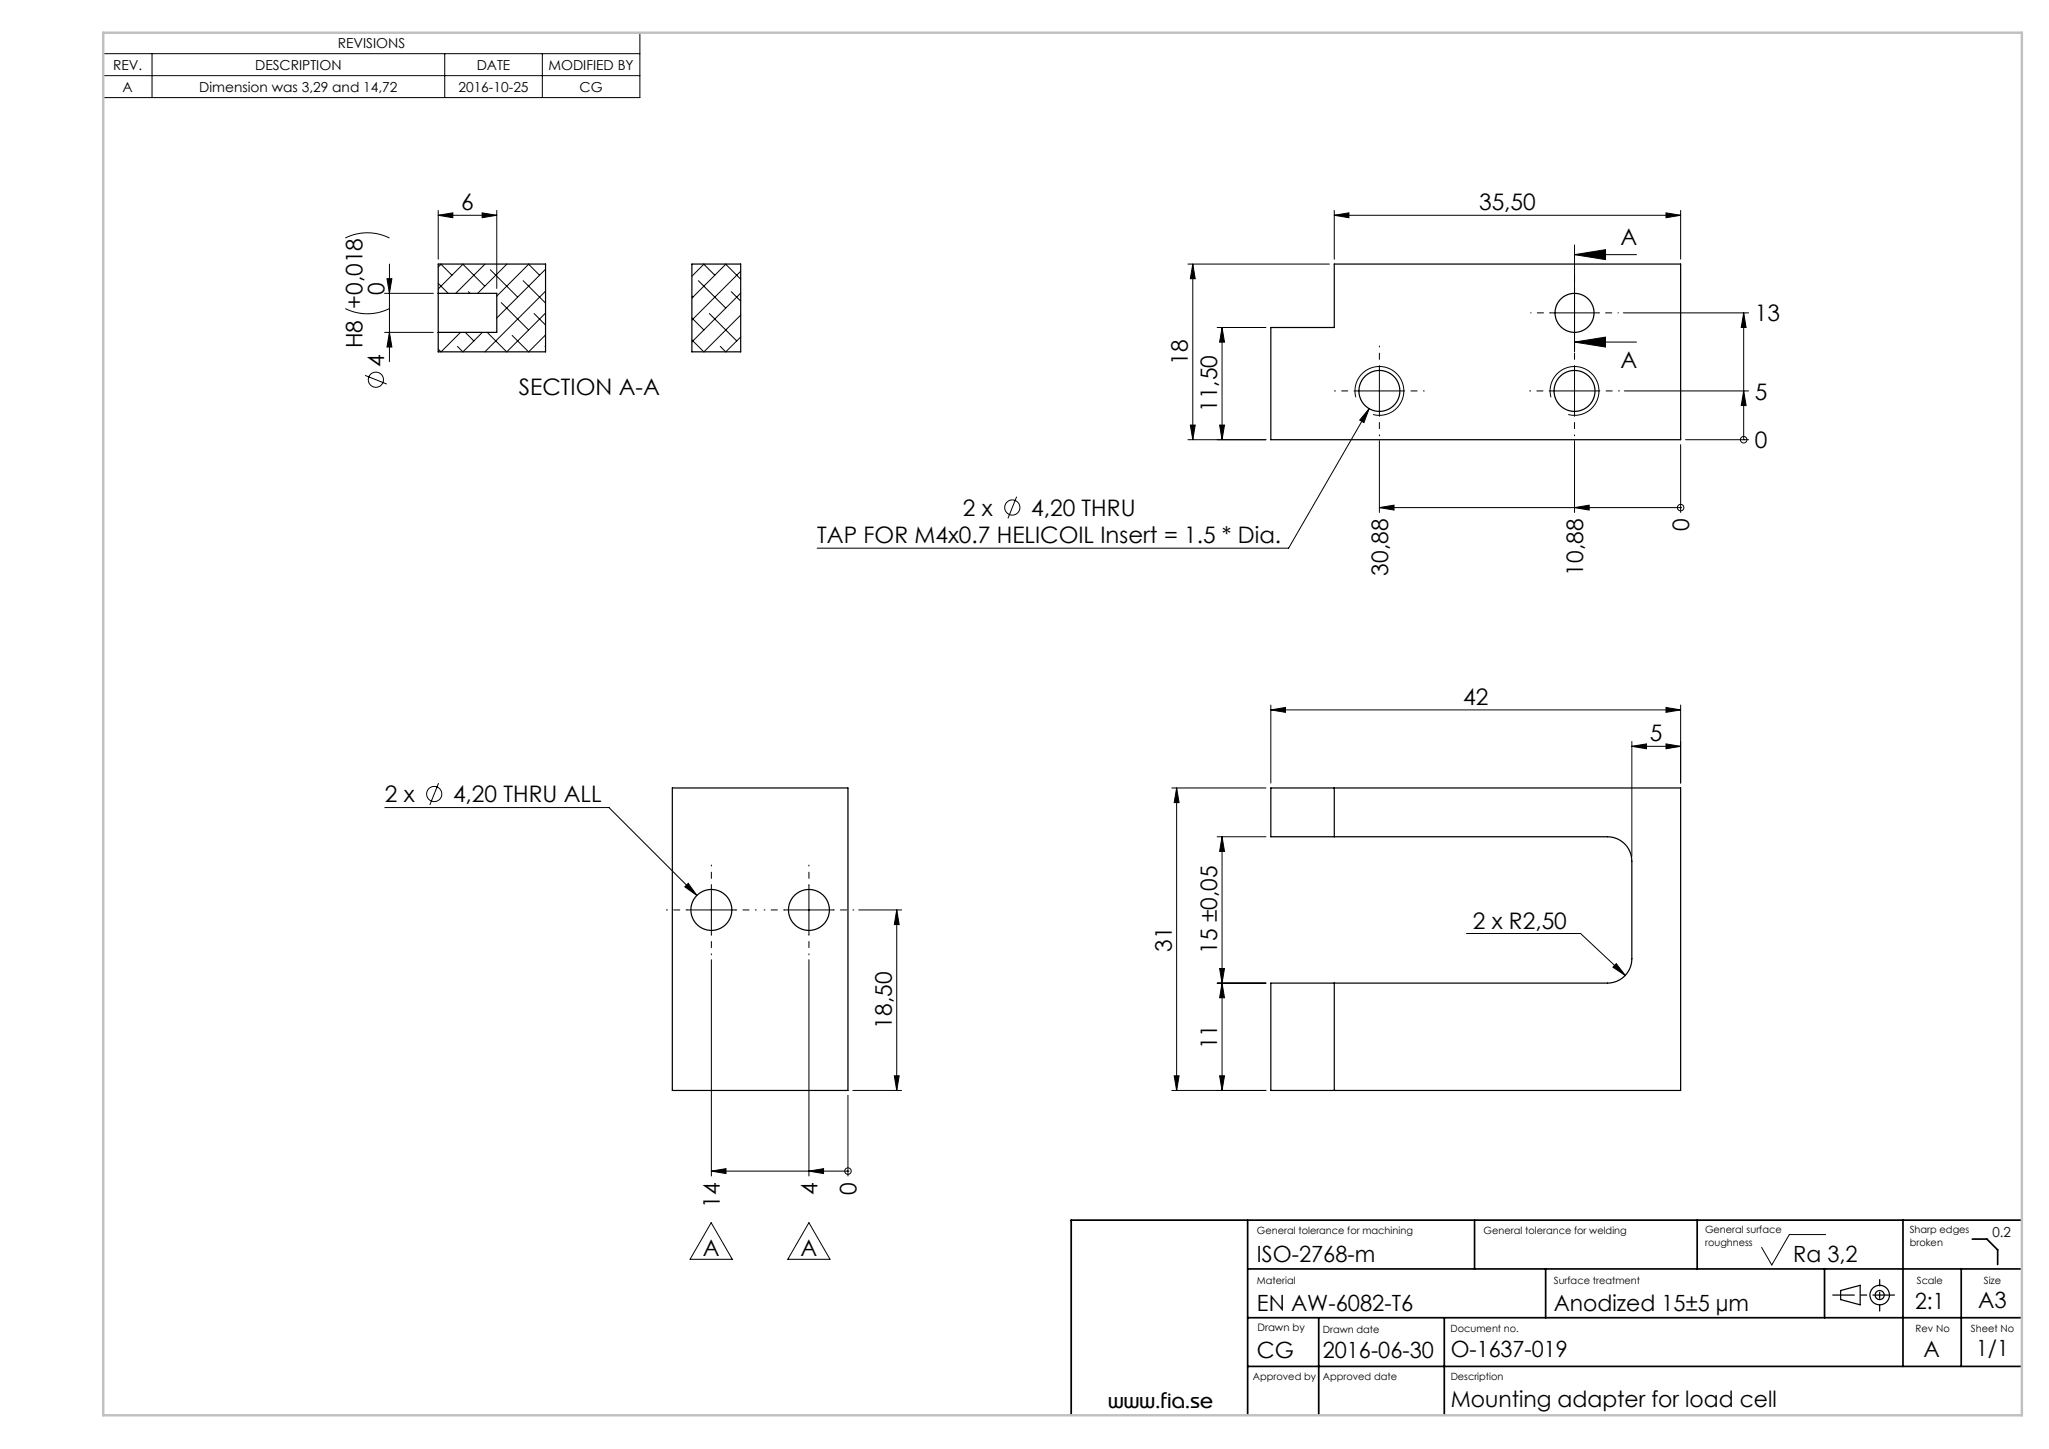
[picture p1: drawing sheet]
<svg xmlns="http://www.w3.org/2000/svg" width="420mm" height="297mm" viewBox="0 0 420 297" stroke-linecap="round" stroke-linejoin="round" font-family="sans-serif">
<g fill="none" stroke="#000" stroke-width=".2">
<path d="M21.2 6.7h110v13.3h-110zM21.2 11h110M21.2 15.5h110M31.2 11v9M91.2 11v9M111.2 11v9M70.8 48.8a10.1 10.1 0 0 1 9 0M79.3 57.1h1l-.5 3zM79.8 54.1v20M89.8 44.1l3-.5v1zM89.8 43.1v10M89.8 44.1h12"/>
<path d="M89.8 58.1l2.1 2M90.4 54.1l2.2 2.3M90.4 54.1l-.6 .6M94.8 54.1l4.6 4.6M94.9 54.1l-5.1 5.1M96 59.8l.4 .3M98.8 43.6l3 .5-3 .5zM99.4 54.1l-6 6M100.5 55.3l5.6 5.6M101.8 43.1v16M103.8 54.1l.1 .1M103.9 54.1l-6 6"/>
<path d="M107.2 57.5l4.6 4.6M108.3 54.1l2.3 2.3M108.4 54.1l-6.6 6.6M111.8 55.2l-10 10M111.8 59.7l-12.4 12.4M143.2 57.5l5.6 5.6M144.2 54.1l2.3 2.3M144.3 54.1l-2.5 2.5M148.7 54.1l3.1 3.1M148.8 54.1l-7 7M149.9 59.8l1.9 1.9M151.8 55.6l-10 10"/>
<path d="M243.5 54.1h29M244.5 54.1v36M244.5 54.1l.5 3h-1zM273.5 44.1l3-.5v1zM273.5 44.1h71M273.5 43.1v10M322.7 50.2v21.9M322.7 52.2h12.7M322.7 52.2l6.4-1v2zM341.5 43.6l3 .5-3 .5zM344.5 43.1v10M70.8 63.2a10.1 10.1 0 0 0 9 0"/>
<path d="M74.8 76.9l4.5 1.8M78.8 60.1h10M78.8 68.1h10M79.8 68.1l.5 3h-1zM89.9 68.1l-.1 .1M93.8 71l1.1 1.1M94.4 68.1l-4 4-.6-.5M95.4 68.1l1.7 1.8M98.9 68.1l-4 4M102.7 62l5.7 5.6M105 68.8l3.3 3.3M109.5 64.3l2.3 2.3"/>
<path d="M111.7 71l.1 .1M111.8 64.2l-7.9 7.9-4-4M111.8 68.7l-3.4 3.4M141.8 69.7l2.5 2.4M141.8 65.2l2.5 2.4M141.8 60.7l.2 .2M145.4 64.3l5.6 5.6M151.8 60.1l-10 10M151.8 64.6l-7.5 7.5M151.8 69.1l-3 3-1.2-1.1M249.5 67.1h10M250.5 67.1v23"/>
<path d="M250.5 67.1l.5 3h-1zM282.7 75.1v10M317.7 64.1h10M322.7 70.1h12.7M322.7 70.1l6.4-1v2zM322.7 75.1v10M332.7 64.1h25.7M357.4 64.1l.5 3h-1zM357.4 64.1v26M243.5 90.1h16M244 87.1h1l-.5 3zM250 87.1h1l-.5 3z"/>
<path d="M277.7 80.1h10M277.9 81.4a5 5 0 0 1 4.4-6.3 5 5 0 0 1 5.4 5.5 5 5 0 0 1-6.3 4.4M280.6 83.8l-1 2.8-.9-.5zM280.6 83.8l-16.5 28.6h-96.6M282.7 90.3v14.7M317.7 80.1h10M317.9 81.4a5 5 0 0 1 4.4-6.3 5 5 0 0 1 5.4 5.5 5 5 0 0 1-6.3 4.4M322.7 90.3v14.7M332.9 80.1h25.5M344.5 91.1v13.9M345.5 90.1h12.9M357.4 80.1l.5 3h-1z"/>
<path d="M357.4 90.1h.1M208.4 101.8l-1.8 4.4M282.7 104l3-.5v1zM282.7 104h61.8M322.7 104l3-.5v1zM344.5 104h.1M260.5 145.5l3-.5v1zM260.5 144.5v16M260.5 145.5h84M334.5 153l3-.5v1zM334.5 152v23.5M334.5 153h10"/>
<path d="M341.5 145l3 .5-3 .5zM341.5 152.5l3 .5-3 .5zM344.5 144.5v16M78.9 165.5h45.9l18 18M89.9 160.5l-1.8 4.5M240.2 161.5h19.3M241.2 161.5v62M241.2 161.5l.5 3h-1zM249.5 171.5h10M250.5 171.5v52M250.5 171.5l.5 3h-1zM140.4 181.8l.7-.7 1.7 2.4z"/>
<path d="M140.8 186.5h10M145.8 181.5v10M145.8 196.7v44.3M160.8 186.5h10M165.8 181.5v10M165.8 196.7v44.3M176 186.5h8.8M183.8 186.5v37M183.8 186.5l.5 3h-1zM250 198.5h1l-.5 3zM300.6 191.3h23.4l9.1 8.6M331.3 197.5l1.8 2.4-2.5-1.7z"/>
<path d="M249.5 201.5h10M250.5 201.5l.5 3h-1zM173.8 224.5v16.5M174.8 223.5h10M183.3 220.5h1l-.5 3zM240.2 223.5h19.3M240.7 220.5h1l-.5 3zM250 220.5h1l-.5 3zM145.8 250.6l4.3 7.5h-8.7zM145.8 240l3-.5v1zM145.8 240h28M165.8 250.6l4.3 7.5h-8.6z"/>
<path d="M165.8 240l3-.5v1zM173.8 240h.1M374.2 253h-7.4l-3.6 6.3-2.1-3.6"/>
<circle cx="77" cy="77.8" r="1.56"/>
<circle cx="357.4" cy="90.1" r=".67"/>
<circle cx="207.5" cy="104" r="1.56"/>
<circle cx="344.5" cy="104" r=".67"/>
<circle cx="89" cy="162.7" r="1.56"/>
<circle cx="173.8" cy="240" r=".67"/>
</g>
<g fill="none" stroke="#000" stroke-width=".25">
<path d="M141.8 54.1h10v18h-10zM89.8 60.1v8M89.8 60.1v-6h22v18h-22v-4M89.8 60.1h12v8h-12M260.5 67.1h13v-13h71v36h-84zM137.8 161.5h36v62h-36zM260.5 161.5h84v62h-84v-22h69a5 5 0 0 0 5-5v-20a5 5 0 0 0-5-5h-69zM273.5 161.5v10M273.5 201.5v22M377.3 264.5l4-1.1v4l-4-1z"/>
<circle cx="322.7" cy="64.1" r="4"/>
<circle cx="282.7" cy="80.1" r="4.2"/>
<circle cx="322.7" cy="80.1" r="4.2"/>
<circle cx="145.8" cy="186.5" r="4.2"/>
<circle cx="165.8" cy="186.5" r="4.2"/>
<circle cx="385.3" cy="265.4" r="2"/>
<circle cx="385.3" cy="265.4" r=".93"/>
</g>
<g fill="none" stroke="#000" stroke-width=".2" stroke-dasharray="15.2 1.3 1.3 1.3" stroke-dashoffset="15">
<path d="M282.7 75.1v-4.2M322.7 75.1v-4.2M277.7 80.1h-4.2M282.7 85.1v4.2M287.7 80.1h4.2M317.7 80.1h-4.2M322.7 85.1v4.2M327.7 80.1h4.2M140.8 186.5h-4.2M145.8 181.5v-4.2M145.8 191.5v4.2M150.8 186.5h4.2"/>
<path d="M160.8 186.5h-4.2M165.8 181.5v-4.2M165.8 191.5v4.2M170.8 186.5h4.2"/>
</g>
<path d="M322.7 59.1v-4M317.7 64.1h-4M322.7 69.1v4M327.7 64.1h4" fill="none" stroke="#000" stroke-width=".2" stroke-dasharray="15.2 1.3 1.3 1.3" stroke-dashoffset="15.1"/>
<path d="M388.3 265.4h-12.6" fill="none" stroke="#000" stroke-width=".25" stroke-dasharray="15.2 1.3 1.3 1.3" stroke-dashoffset="10.8"/>
<path d="M385.3 268.7v-6.4" fill="none" stroke="#000" stroke-width=".25" stroke-dasharray="15.2 1.3 1.3 1.3" stroke-dashoffset="13.9"/>
<g fill="none" stroke="#000" stroke-width=".35">
<path d="M255.7 250.1v40M302.3 250.1v10M347.9 250.1v10M390.1 250.1v30M404.3 254h3l2.2 2.2v3M414.4 250.1h-194.8v40M255.7 270.1h158.7M255.7 260.1h158.7M270.3 270.1v20M296 270.1v20M316.8 260.1v10M374 260.1v10"/>
<path d="M402 260.1v20M255.7 280.1h158.7"/>
</g>
<path d="M21.2 6.7h393.2v283.4h-393.2z" fill="none" stroke="#c0c0c0" stroke-width=".5"/>
<g fill="#000">
<path d="M98.8 43.6l3 .5-3 .5zM89.8 44.1l3-.5v1z"/>
<path d="M322.7 52.2l6.4-1v2zM322.7 70.1l6.4-1v2z"/>
<path d="M341.5 43.6l3 .5-3 .5zM273.5 44.1l3-.5v1z"/>
<path d="M79.3 57.1h1l-.5 3zM79.8 68.1l.5 3h-1z"/>
<path d="M357.4 80.1l.5 3h-1zM357.4 64.1l.5 3h-1z"/>
<path d="M334.5 153l3-.5v1zM341.5 152.5l3 .5-3 .5zM331.3 197.5l-.7 .7 2.5 1.7zM140.4 181.8l2.4 1.7-1.7-2.4zM280.6 83.8l-1.9 2.3 .9 .5z"/>
<path d="M341.5 145l3 .5-3 .5zM260.5 145.5l3-.5v1z"/>
<path d="M241.2 161.5l.5 3h-1zM240.7 220.5h1l-.5 3zM250.5 67.1l.5 3h-1zM250 87.1h1l-.5 3z"/>
<path d="M183.8 186.5l.5 3h-1zM183.3 220.5h1l-.5 3z"/>
<path d="M250 198.5h1l-.5 3zM250.5 171.5l.5 3h-1zM250 220.5h1l-.5 3zM250.5 201.5l.5 3h-1zM244 87.1h1l-.5 3zM244.5 54.1l.5 3h-1z"/>
<path d="M165.8 240l3-.5v1zM145.8 240l3-.5v1zM322.7 104l3-.5v1zM282.7 104l3-.5v1z"/>
</g>
<g font-size="4.7">
<text x="94.5" y="43.1">6</text>
<text x="303.2" y="43.1">35,50</text>
<text x="332.1" y="50.2">A</text>
<text x="78.8" y="60.4" transform="rotate(-90 78.8 60.4)">0</text>
<text x="359.7" y="65.9">13</text>
<text x="74.3" y="71.4" transform="rotate(-90 74.3 71.4)">H8 +0,018</text>
<text x="78.8" y="75.3" transform="rotate(-90 78.8 75.3)">4</text>
<text x="243.5" y="74.7" transform="rotate(-90 243.5 74.7)">18</text>
<text x="332.1" y="75.4">A</text>
<text x="106.4" y="81">SECTION A-A</text>
<text x="359.7" y="81.9">5</text>
<text x="249.5" y="84.4" transform="rotate(-90 249.5 84.4)">11,50</text>
<text x="359.7" y="91.9">0</text>
<text x="197.4" y="105.7">2 x</text>
<text x="211.4" y="105.7">4,20 THRU</text>
<text x="167.5" y="111.3">TAP FOR M4x0.7 HELICOIL Insert = 1.5 * Dia.</text>
<text x="346.3" y="108.9" transform="rotate(-90 346.3 108.9)">0</text>
<text x="284.5" y="118" transform="rotate(-90 284.5 118)">30,88</text>
<text x="324.5" y="118" transform="rotate(-90 324.5 118)">10,88</text>
<text x="299.9" y="144.5">42</text>
<text x="338.2" y="152">5</text>
<text x="78.9" y="164.5">2 x</text>
<text x="92.9" y="164.5">4,20 THRU ALL</text>
<text x="301.9" y="190.3">2 x R2,50</text>
<text x="240.2" y="195.1" transform="rotate(-90 240.2 195.1)">31</text>
<text x="249.5" y="195.5" transform="rotate(-90 249.5 195.5)">15 ±0,05</text>
<text x="182.8" y="210.8" transform="rotate(-90 182.8 210.8)">18,50</text>
<text x="249.5" y="215.1" transform="rotate(-90 249.5 215.1)">11</text>
<text x="167.6" y="244.9" transform="rotate(-90 167.6 244.9)">4</text>
<text x="175.6" y="244.9" transform="rotate(-90 175.6 244.9)">0</text>
<text x="147.6" y="247.5" transform="rotate(-90 147.6 247.5)">14</text>
<text x="144.1" y="257.5">A</text>
<text x="164.1" y="257.5">A</text>
</g>
<g font-size="4.6">
<text x="257.6" y="258.6">ISO-2768-m</text>
<text x="367.6" y="258.6">Ra 3,2</text>
<text x="257.6" y="268.6">EN AW-6082-T6</text>
<text x="318.5" y="268.6">Anodized 15±5 µm</text>
<text x="392.6" y="268.3">2:1</text>
<text x="405.5" y="268">A3</text>
<text x="257.6" y="278.4">CG</text>
<text x="271.1" y="278.4">2016-06-30</text>
<text x="297.4" y="278.1">O-1637-019</text>
<text x="394.3" y="278.1">A</text>
<text x="405.1" y="277.9">1/1</text>
<text x="297.4" y="288.4">Mounting adapter for load cell</text>
</g>
<text font-size="4.2" x="227.2" y="288.5">www.fia.se</text>
<g font-size="2.8">
<text x="69.2" y="9.9">REVISIONS</text>
<text x="23.2" y="14.3">REV.</text>
<text x="52.3" y="14.3">DESCRIPTION</text>
<text x="97.7" y="14.3">DATE</text>
<text x="112.4" y="14.3">MODIFIED BY</text>
<text x="25.1" y="18.8">A</text>
<text x="40.8" y="18.8">Dimension was 3,29 and 14,72</text>
<text x="94" y="18.8">2016-10-25</text>
<text x="118.8" y="18.8">CG</text>
<text x="408.4" y="253.5">0.2</text>
</g>
<text font-size="2.1" x="257.7" y="272.8">Drawn by</text>
<g font-size="2">
<text x="257.6" y="252.9">General tolerance for machining</text>
<text x="304.1" y="252.9">General tolerance for welding</text>
<text x="349.5" y="252.8">General surface</text>
<text x="349.5" y="255.4">roughness</text>
<text x="391.4" y="252.8">Sharp edges</text>
<text x="391.4" y="255.4">broken</text>
<text x="257.6" y="263.2">Material</text>
<text x="318.5" y="263.2">Surface treatment</text>
<text x="392.9" y="263.2">Scale</text>
<text x="406.6" y="263.2">Size</text>
<text x="271.1" y="273.2">Drawn date</text>
<text x="297.3" y="273">Document no.</text>
<text x="392.7" y="273">Rev No</text>
<text x="404" y="273">Sheet No</text>
<text x="256.8" y="282.9">Approved by</text>
<text x="271.1" y="282.8">Approved date</text>
<text x="297.4" y="282.8">Description</text>
</g>
</svg>
